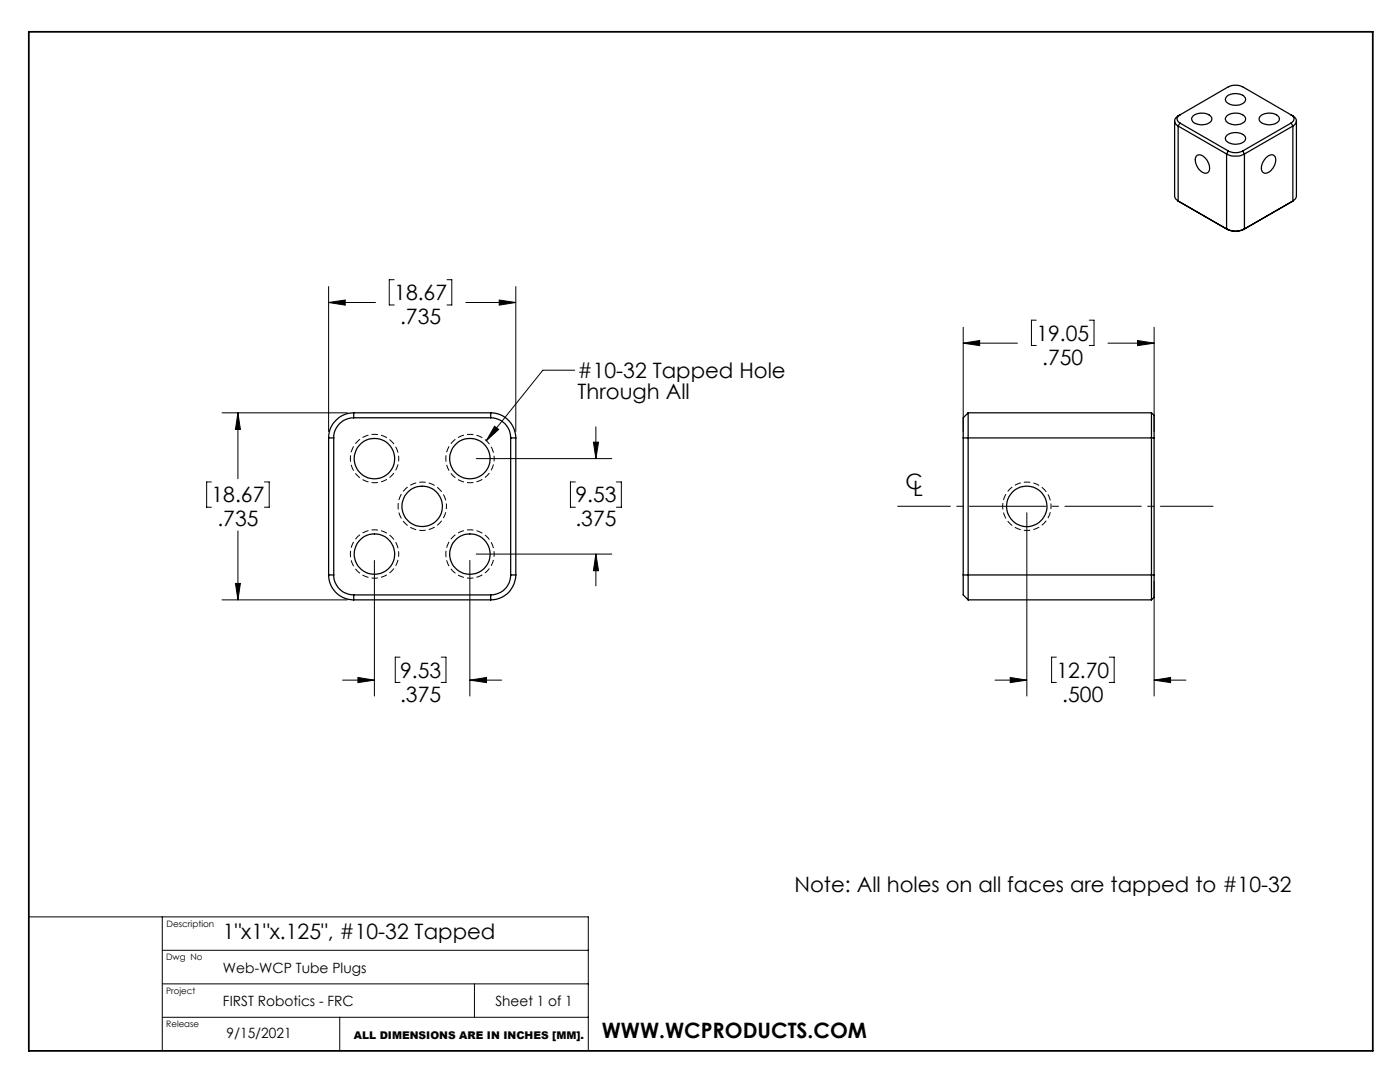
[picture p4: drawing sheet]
<svg xmlns="http://www.w3.org/2000/svg" width="279mm" height="216mm" viewBox="0 0 279 216" stroke-linecap="round" stroke-linejoin="round" font-family="sans-serif">
<path d="M79.6 91.5a4.8 4.8 0 0 0-7.2-4.2 4.8 4.8 0 0 0-.2 8.3 4.8 4.8 0 0 0 7.4-3.8v-.3M98.6 91.5a4.8 4.8 0 0 0-7.1-4.2 4.8 4.8 0 0 0-.3 8.3 4.8 4.8 0 0 0 7.4-3.8v-.3M79.6 110.5a4.8 4.8 0 0 0-7.2-4.2 4.8 4.8 0 0 0-.2 8.3 4.8 4.8 0 0 0 7.4-3.7v-.4M89.1 101a4.8 4.8 0 0 0-7.1-4.2 4.8 4.8 0 0 0-.3 8.3 4.8 4.8 0 0 0 7.4-3.8v-.3M98.6 110.5a4.8 4.8 0 0 0-7.1-4.2 4.8 4.8 0 0 0-.3 8.3 4.8 4.8 0 0 0 7.4-3.7v-.4M209.8 101a4.8 4.8 0 0 0-7.2-4.2 4.8 4.8 0 0 0-.3 8.3 4.8 4.8 0 0 0 7.4-3.8l.1-.3" fill="none" stroke="#000" stroke-width=".2" stroke-dasharray="1.3 .6" stroke-dashoffset=".7" stroke-linecap="butt"/>
<g fill="none" stroke="#000" stroke-width=".2">
<path d="M65.6 57.2v28.9M78.7 55.8h-1v5.1h1M89.2 55.8h1v5.1h-1M99.6 59.9l3.3 .5-3.3 .5zM102.9 57.2v28.9M65.6 60.4h9.3M65.6 60.4l3.3-.5v1zM93 60.4h9.9M114.7 73.9h-6.4l-11.3 14M192.2 65.3v20.8M192.2 68.5h10.9M192.2 68.5l3.3-.6v1.1z"/>
<path d="M206.8 63.9h-1v5h1M217.4 63.9h.9v5h-.9M221.1 68.5h9.2M227 67.9l3.3 .6-3.3 .5zM230.3 65.3v20.8M42.2 96.2h-1v5h1M44.3 82.4h25M47.5 82.4v13.1M47.5 82.4l.5 3.3h-1zM52.8 96.2h.9v5h-.9M95 91.5h27.1M98.7 85.1l.8 .6-2.5 2.2z"/>
<path d="M114.8 96.2h-1v5h1M118.4 88.2h1.1l-.6 3.3zM118.9 85.2v6.3M123 96.2h1v5h-1M44.3 119.7h25M47 116.4h1l-.5 3.3zM47.5 105.9v13.8M74.7 111.8v27.1M93.8 111.8v27.1M95 110.6h27.1M118.9 110.6v6.3M118.9 110.6l.6 3.3h-1.1z"/>
<path d="M204.9 102.3v36.6M230.3 116v22.9M68.4 135.7h6.3M71.4 135.2l3.3 .5-3.3 .5zM79.8 131.1h-.9v5.1h.9M88.1 131.1h.9v5.1h-.9M93.8 135.7h6.3M93.8 135.7l3.3-.5v1zM198.6 135.7h6.3M201.6 135.2l3.3 .5-3.3 .5zM210.8 131.1h-.9v5.1h.9M221.4 131.1h1v5.1h-1"/>
<path d="M230.3 135.7h6.4M230.3 135.7l3.3-.5v1zM5.8 183h111.6v26.7M32.4 196.3h85M32.4 189.6h85M32.4 183v26.7M94.7 196.3v6.7M32.4 203h85M67.8 203v6.7"/>
</g>
<path d="M242.1 101h-62.9" fill="none" stroke="#000" stroke-width=".2" stroke-dasharray="15.2 1.3 1.3 1.3" stroke-dashoffset="4.7"/>
<path d="M5.8 6.3h268.2v203.4h-268.2z" fill="none" stroke="#000" stroke-width=".35"/>
<g fill="#000">
<path d="M98.7 85.1l.8 .6-2.5 2.2z"/>
<path d="M47.5 82.4l.5 3.3h-1zM47 116.4h1l-.5 3.3zM65.6 60.4l3.3-.5v1zM99.6 59.9l3.3 .5-3.3 .5zM71.4 135.2l3.3 .5-3.3 .5zM93.8 135.7l3.3-.5v1zM118.9 110.6l.6 3.3h-1.1zM118.4 88.2h1.1l-.6 3.3zM192.2 68.5l3.3-.6v1.1zM227 67.9l3.3 .6-3.3 .5zM201.6 135.2l3.3 .5-3.3 .5zM230.3 135.7l3.3-.5v1z"/>
</g>
<g fill="none" stroke="#000" stroke-width=".25">
<path d="M245 19.1a2.84 2.84 0 0 1 3.5 .4 1.23 1.23 0 0 1-1.3 1.5 2.24 2.24 0 0 1-2.7-1.1l.2-.4zM234.4 24.1v15.1l.2 .5 .5 .4M235.1 25.2l9.7 5.5M235.1 25.2v14.9M235.5 22.9l9.9-5.6a3.3 3.3 0 0 1 2.6 0l9.7 5.6M235.5 22.9a.87 .87 0 0 0-.6 .8 .87 .87 0 0 0 .6 .9M235.5 22.9a1.19 1.19 0 0 0-.9 1.8l.5 .5M235.5 24.6l9.6 5.5M235.5 24.6l-.4 .6M238.1 23.1a2.76 2.76 0 0 1 3.7 .3 1.23 1.23 0 0 1-1.3 1.4l-.3 .1a1.89 1.89 0 0 1-2.4-1.2zM238.8 31.1a1.47 1.47 0 0 1 2 .8 2.14 2.14 0 0 1 .3 2.5 1.8 1.8 0 0 1-2.3-1.3 1.82 1.82 0 0 1 0-2zM244.8 30.7a3.9 3.9 0 0 0 3.6 0"/>
<path d="M244.8 30.7v15M244.9 23.1a2.76 2.76 0 0 1 3.6 .3 1.23 1.23 0 0 1-1.3 1.4l-.3 .1a1.89 1.89 0 0 1-2.4-1.2zM244.9 27a2.76 2.76 0 0 1 3.6 .3 1.2 1.2 0 0 1-1.3 1.4l-.3 .1a1.89 1.89 0 0 1-2.4-1.2zM245.1 30.1a3.1 3.1 0 0 0 2.9 0M245.1 30.1l-.3 .6M248 30.1l.4 .6M248.4 30.7v15M251.5 23.2a2.78 2.78 0 0 1 3.8 .2 1.23 1.23 0 0 1-1.4 1.4l-.7 .1a1.87 1.87 0 0 1-1.9-1.1zM252.6 31.5a1.1 1.1 0 0 1 1.9-.1 2.69 2.69 0 0 1-2.1 3.2 1.26 1.26 0 0 1-.5-2zM257.7 22.9a.87 .87 0 0 1 .5 .8 .87 .87 0 0 1-.5 .9M257.7 22.9a1.19 1.19 0 0 1 .8 1.8l-.5 .5M257.7 24.6l-9.7 5.5"/>
<path d="M257.7 24.6l.3 .6M258 25.2l-9.6 5.5M258 25.2v14.9M258.7 24.1v15.1l-.2 .5-.5 .4M235.1 40.1l9.9 5.7M235.1 40.1l.2 .1M244.8 45.7a3.9 3.9 0 0 0 3.6 0M244.8 45.7l.2 .1M245 45.8l.4 .2a3.4 3.4 0 0 0 2.8-.2M248.4 45.7l-.2 .1M258 40.1l-9.8 5.7M258 40.1l-.2 .1"/>
<path d="M65.6 87.4h1M65.6 87.4v27.3M66.6 87.4v27.3M70.6 83.4a4 4 0 0 0-4 4M70.6 82.4a5 5 0 0 0-5 5M70.6 82.4v1M70.6 83.4h27.3M70.6 82.4h27.3M97.9 83.4a4 4 0 0 1 4 4M97.9 82.4a5 5 0 0 1 5 5M97.9 82.4v1M101.9 87.4v27.3"/>
<path d="M101.9 87.4h1M102.9 87.4v27.3M192.2 87.4h38.1M192.2 87.4v27.3M193.2 82.4v37.3M193.2 82.4l-1 1v4M193.2 82.4h36.6M229.8 82.4v37.3M229.8 82.4l.5 .5v4.5M230.3 87.4v27.3M65.6 114.7a5 5 0 0 0 5 5M65.6 114.7h1"/>
<path d="M66.6 114.7a4 4 0 0 0 4 4M70.6 118.7h27.3M70.6 119.7h27.3M70.6 118.7v1M97.9 118.7v1M101.9 114.7a4 4 0 0 1-4 4M101.9 114.7h1M102.9 114.7a5 5 0 0 1-5 5M192.2 114.7v4l1 1M192.2 114.7h38.1M193.2 119.7h36.6M230.3 114.7v4.5l-.5 .5"/>
<circle cx="74.7" cy="91.5" r="4"/>
<circle cx="93.8" cy="91.5" r="4"/>
<circle cx="74.7" cy="110.6" r="4"/>
<circle cx="84.2" cy="101.1" r="4"/>
<circle cx="93.8" cy="110.6" r="4"/>
<circle cx="204.9" cy="101.1" r="4"/>
</g>
<g font-size="4.2">
<text x="78.7" y="59.9">18.67</text>
<text x="79.9" y="64.7">.735</text>
<text x="206.8" y="68">19.05</text>
<text x="115.2" y="75.5">#10-32 Tapped Hole</text>
<text x="208" y="72.7">.750</text>
<text x="115.2" y="79.7">Through All</text>
<text x="42.2" y="100.3">18.67</text>
<text x="114.8" y="100.3">9.53</text>
<text x="180.7" y="97.7">C</text>
<text x="182.3" y="98.9">L</text>
<text x="43.4" y="105">.735</text>
<text x="114.8" y="105">.375</text>
<text x="79.9" y="135.2">9.53</text>
<text x="210.8" y="135.2">12.70</text>
<text x="79.9" y="140">.375</text>
<text x="212" y="140">.500</text>
<text x="158.5" y="178.1">Note: All holes on all faces are tapped to #10-32</text>
<text x="44.5" y="187.3">1&quot;x1&quot;x.125&quot;, #10-32 Tapped</text>
<text x="120.1" y="207.1">WWW.WCPRODUCTS.COM</text>
</g>
<g font-size="2.8">
<text x="44.5" y="194.1">Web-WCP Tube Plugs</text>
<text x="44.5" y="200.7">FIRST Robotics - FRC</text>
<text x="98.9" y="200.7">Sheet 1 of 1</text>
<text x="45.2" y="207.1">9/15/2021</text>
</g>
<text font-size="2.1" x="70.6" y="207.2">ALL DIMENSIONS ARE IN INCHES [MM].</text>
<g font-size="1.8">
<text x="33.2" y="185">Description</text>
<text x="33.2" y="191.5">Dwg No</text>
<text x="33.2" y="198.4">Project</text>
<text x="33.2" y="204.9">Release</text>
</g>
</svg>
